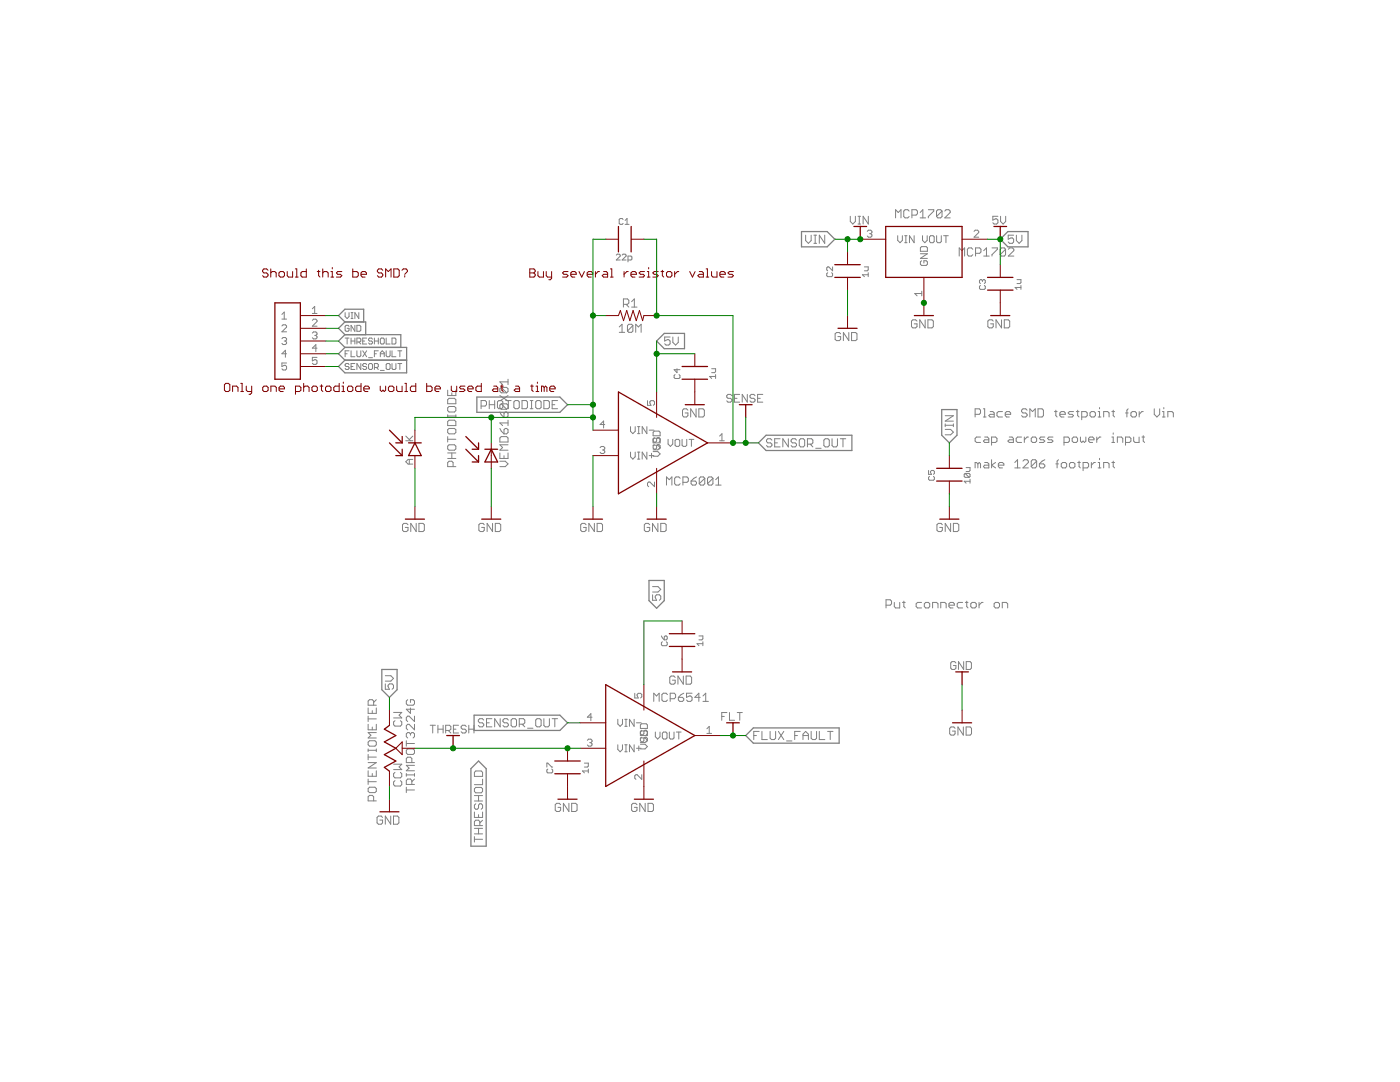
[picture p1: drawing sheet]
<?xml version="1.0" encoding="utf-8"?>
<!DOCTYPE eagle SYSTEM "eagle.dtd">
<eagle version="8.2.1">
<drawing>
<settings>
<setting alwaysvectorfont="yes"/>
<setting verticaltext="up"/>
</settings>
<grid distance="0.1" unitdist="inch" unit="inch" style="lines" multiple="1" display="no" altdistance="0.01" altunitdist="inch" altunit="inch"/>
<schematic xreflabel="%F%N/%S.%C%R" xrefpart="/%S.%C%R">
<libraries>
<library name="MICROCHIP">
<symbols>
<symbol name="OPAMP">
<wire x1="10.16" y1="0" x2="-7.62" y2="-10.16" width="0.254" layer="94"/>
<wire x1="-7.62" y1="-10.16" x2="-7.62" y2="10.16" width="0.254" layer="94"/>
<wire x1="-7.62" y1="10.16" x2="10.16" y2="0" width="0.254" layer="94"/>
<pin name="VIN-" x="-12.7" y="2.54" length="middle" direction="in"/>
<pin name="VIN+" x="-12.7" y="-2.54" length="middle" direction="in"/>
<pin name="VSS" x="0" y="-10.16" length="middle" direction="pwr" rot="R90"/>
<pin name="VOUT" x="15.24" y="0" length="middle" direction="out" rot="R180"/>
<pin name="VDD" x="0" y="10.16" length="middle" direction="pwr" rot="R270"/>
<text x="7.62" y="7.62" size="1.778" layer="95" font="vector" align="center">&gt;NAME</text>
</symbol>
<symbol name="VOLTAGE_REGULATOR_LDO">
<pin name="VIN" x="-12.7" y="2.54" length="middle" direction="pwr"/>
<pin name="VOUT" x="12.7" y="2.54" length="middle" direction="sup" rot="R180"/>
<pin name="GND" x="0" y="-10.16" length="middle" direction="pwr" rot="R90"/>
<wire x1="-7.62" y1="5.08" x2="7.62" y2="5.08" width="0.254" layer="94"/>
<wire x1="7.62" y1="5.08" x2="7.62" y2="-5.08" width="0.254" layer="94"/>
<wire x1="7.62" y1="-5.08" x2="-7.62" y2="-5.08" width="0.254" layer="94"/>
<wire x1="-7.62" y1="-5.08" x2="-7.62" y2="5.08" width="0.254" layer="94"/>
<text x="0" y="7.62" size="1.778" layer="95" font="vector" align="center">&gt;NAME</text>
<text x="12.7" y="0" size="1.778" layer="96" font="vector" align="center">&gt;VALUE</text>
</symbol>
</symbols>
<devicesets>
<deviceset name="MCP6001">
<gates>
<gate name="G$1" symbol="OPAMP" x="0" y="0"/>
</gates>
<devices>
<device name="MCP6001" package="SOT23(OT)">
<connects>
<connect gate="G$1" pin="VDD" pad="5"/>
<connect gate="G$1" pin="VIN+" pad="3"/>
<connect gate="G$1" pin="VIN-" pad="4"/>
<connect gate="G$1" pin="VOUT" pad="1"/>
<connect gate="G$1" pin="VSS" pad="2"/>
</connects>
<technologies>
<technology name="">
<attribute name="DIGIKEY" value="MCP3008T-I/SLCT-ND"/>
</technology>
</technologies>
</device>
</devices>
</deviceset>
<deviceset name="MCP1702">
<gates>
<gate name="G$1" symbol="VOLTAGE_REGULATOR_LDO" x="0" y="0"/>
</gates>
<devices>
<device name="" package="SOT23A(CB)">
<connects>
<connect gate="G$1" pin="GND" pad="1"/>
<connect gate="G$1" pin="VIN" pad="3"/>
<connect gate="G$1" pin="VOUT" pad="2"/>
</connects>
<technologies>
<technology name=""/>
</technologies>
</device>
</devices>
</deviceset>
<deviceset name="MCP6541">
<gates>
<gate name="G$1" symbol="OPAMP" x="0" y="0"/>
</gates>
<devices>
<device name="" package="SOT23(OT)">
<connects>
<connect gate="G$1" pin="VDD" pad="5"/>
<connect gate="G$1" pin="VIN+" pad="3"/>
<connect gate="G$1" pin="VIN-" pad="4"/>
<connect gate="G$1" pin="VOUT" pad="1"/>
<connect gate="G$1" pin="VSS" pad="2"/>
</connects>
<technologies>
<technology name=""/>
</technologies>
</device>
</devices>
</deviceset>
</devicesets>
</library>
<library name="Stackpole">
<symbols>
<symbol name="RESISTOR">
<wire x1="-2.54" y1="0" x2="-2.159" y2="1.016" width="0.1524" layer="94"/>
<wire x1="-2.159" y1="1.016" x2="-1.524" y2="-1.016" width="0.1524" layer="94"/>
<wire x1="-1.524" y1="-1.016" x2="-0.889" y2="1.016" width="0.1524" layer="94"/>
<wire x1="-0.889" y1="1.016" x2="-0.254" y2="-1.016" width="0.1524" layer="94"/>
<wire x1="-0.254" y1="-1.016" x2="0.381" y2="1.016" width="0.1524" layer="94"/>
<wire x1="0.381" y1="1.016" x2="1.016" y2="-1.016" width="0.1524" layer="94"/>
<wire x1="1.016" y1="-1.016" x2="1.651" y2="1.016" width="0.1524" layer="94"/>
<wire x1="1.651" y1="1.016" x2="2.286" y2="-1.016" width="0.1524" layer="94"/>
<wire x1="2.286" y1="-1.016" x2="2.54" y2="0" width="0.1524" layer="94"/>
<text x="0" y="2.5146" size="1.778" layer="95" align="center">&gt;NAME</text>
<text x="0" y="-2.54" size="1.778" layer="96" align="center">&gt;VALUE</text>
<pin name="2" x="5.08" y="0" visible="off" length="short" direction="pas" swaplevel="1" rot="R180"/>
<pin name="1" x="-5.08" y="0" visible="off" length="short" direction="pas" swaplevel="1"/>
</symbol>
</symbols>
<devicesets>
<deviceset name="RESISTOR" prefix="R" uservalue="yes">
<gates>
<gate name="G$1" symbol="RESISTOR" x="0" y="0"/>
</gates>
<devices>
<device name="0603" package="0603">
<connects>
<connect gate="G$1" pin="1" pad="1"/>
<connect gate="G$1" pin="2" pad="2"/>
</connects>
<technologies>
<technology name=""/>
</technologies>
</device>
<device name="1206" package="1206">
<connects>
<connect gate="G$1" pin="1" pad="1"/>
<connect gate="G$1" pin="2" pad="2"/>
</connects>
<technologies>
<technology name=""/>
</technologies>
</device>
<device name="0805" package="0805">
<connects>
<connect gate="G$1" pin="1" pad="1"/>
<connect gate="G$1" pin="2" pad="2"/>
</connects>
<technologies>
<technology name=""/>
</technologies>
</device>
</devices>
</deviceset>
</devicesets>
</library>
<library name="KEMET">
<symbols>
<symbol name="CAP">
<wire x1="2.54" y1="2.54" x2="2.54" y2="-2.54" width="0.254" layer="94"/>
<wire x1="0" y1="2.54" x2="0" y2="-2.54" width="0.254" layer="94"/>
<pin name="1" x="-2.54" y="0" visible="off" length="short"/>
<pin name="2" x="5.08" y="0" visible="off" length="short" rot="R180"/>
<text x="1.27" y="3.556" size="1.27" layer="95" font="vector" align="center">&gt;NAME</text>
<text x="1.27" y="-3.556" size="1.27" layer="96" font="vector" align="center">&gt;VALUE</text>
</symbol>
</symbols>
<devicesets>
<deviceset name="CAP" prefix="C" uservalue="yes">
<gates>
<gate name="G$1" symbol="CAP" x="0" y="0"/>
</gates>
<devices>
<device name="0603A" package="0603_A">
<connects>
<connect gate="G$1" pin="1" pad="1"/>
<connect gate="G$1" pin="2" pad="2"/>
</connects>
<technologies>
<technology name=""/>
</technologies>
</device>
<device name="0603B" package="0603_B">
<connects>
<connect gate="G$1" pin="1" pad="1"/>
<connect gate="G$1" pin="2" pad="2"/>
</connects>
<technologies>
<technology name=""/>
</technologies>
</device>
<device name="0603C" package="0603_C">
<connects>
<connect gate="G$1" pin="1" pad="1"/>
<connect gate="G$1" pin="2" pad="2"/>
</connects>
<technologies>
<technology name=""/>
</technologies>
</device>
<device name="805A" package="0805_A">
<connects>
<connect gate="G$1" pin="1" pad="1"/>
<connect gate="G$1" pin="2" pad="2"/>
</connects>
<technologies>
<technology name=""/>
</technologies>
</device>
<device name="805B" package="0805_B">
<connects>
<connect gate="G$1" pin="1" pad="1"/>
<connect gate="G$1" pin="2" pad="2"/>
</connects>
<technologies>
<technology name=""/>
</technologies>
</device>
<device name="0805C" package="0805_C">
<connects>
<connect gate="G$1" pin="1" pad="1"/>
<connect gate="G$1" pin="2" pad="2"/>
</connects>
<technologies>
<technology name=""/>
</technologies>
</device>
<device name="1206A" package="1206_A">
<connects>
<connect gate="G$1" pin="1" pad="1"/>
<connect gate="G$1" pin="2" pad="2"/>
</connects>
<technologies>
<technology name=""/>
</technologies>
</device>
</devices>
</deviceset>
</devicesets>
</library>
<library name="supply1">
<symbols>
<symbol name="GND">
<wire x1="-1.905" y1="0" x2="1.905" y2="0" width="0.254" layer="94"/>
<text x="-2.54" y="-2.54" size="1.778" layer="96">&gt;VALUE</text>
<pin name="GND" x="0" y="2.54" visible="off" length="short" direction="sup" rot="R270"/>
</symbol>
</symbols>
<devicesets>
<deviceset name="GND" prefix="GND">
<gates>
<gate name="1" symbol="GND" x="0" y="0"/>
</gates>
<devices>
<device name="">
<technologies>
<technology name=""/>
</technologies>
</device>
</devices>
</deviceset>
</devicesets>
</library>
<library name="Bourns">
<symbols>
<symbol name="POTENTIOMETER">
<wire x1="5.08" y1="0" x2="4.572" y2="0" width="0.1524" layer="94"/>
<wire x1="4.572" y1="0" x2="3.81" y2="-1.016" width="0.254" layer="94"/>
<wire x1="3.81" y1="-1.016" x2="2.54" y2="1.27" width="0.254" layer="94"/>
<wire x1="2.54" y1="1.27" x2="1.27" y2="-1.016" width="0.254" layer="94"/>
<wire x1="1.27" y1="-1.016" x2="0" y2="1.27" width="0.254" layer="94"/>
<wire x1="0" y1="1.27" x2="-1.27" y2="-1.016" width="0.254" layer="94"/>
<wire x1="-1.27" y1="-1.016" x2="-2.54" y2="1.27" width="0.254" layer="94"/>
<wire x1="-2.54" y1="1.27" x2="-3.81" y2="-1.016" width="0.254" layer="94"/>
<wire x1="-3.81" y1="-1.016" x2="-4.572" y2="0" width="0.254" layer="94"/>
<wire x1="-4.572" y1="0" x2="-5.08" y2="0" width="0.1524" layer="94"/>
<wire x1="0" y1="1.27" x2="-1.27" y2="2.54" width="0.2032" layer="94"/>
<wire x1="1.27" y1="2.54" x2="0" y2="1.27" width="0.2032" layer="94"/>
<wire x1="-1.27" y1="2.54" x2="1.27" y2="2.54" width="0.2032" layer="94"/>
<text x="10.16" y="5.08" size="1.778" layer="95" rot="R180">&gt;NAME</text>
<text x="10.16" y="-2.54" size="1.778" layer="95" rot="R180">&gt;VALUE</text>
<pin name="CW" x="7.62" y="0" visible="off" length="short" direction="pas" swaplevel="1" rot="R180"/>
<pin name="CCW" x="-7.62" y="0" visible="off" length="short" direction="pas" swaplevel="1"/>
<pin name="WIPER" x="0" y="5.08" visible="off" length="short" direction="pas" rot="R270"/>
<text x="-7.62" y="2.54" size="1.778" layer="97" align="top-left">CCW</text>
<text x="7.62" y="2.54" size="1.778" layer="97" align="top-right">CW</text>
</symbol>
</symbols>
<devicesets>
<deviceset name="POTENTIOMETER">
<gates>
<gate name="G$1" symbol="POTENTIOMETER" x="0" y="0"/>
</gates>
<devices>
<device name="" package="3224G">
<connects>
<connect gate="G$1" pin="CCW" pad="1"/>
<connect gate="G$1" pin="CW" pad="3"/>
<connect gate="G$1" pin="WIPER" pad="2"/>
</connects>
<technologies>
<technology name=""/>
</technologies>
</device>
</devices>
</deviceset>
</devicesets>
</library>
<library name="VISHAY">
<symbols>
<symbol name="PHOTODIODE">
<wire x1="1.27" y1="-1.27" x2="0" y2="1.27" width="0.254" layer="94"/>
<wire x1="0" y1="1.27" x2="-1.27" y2="-1.27" width="0.254" layer="94"/>
<wire x1="-1.27" y1="1.27" x2="0" y2="1.27" width="0.254" layer="94"/>
<wire x1="-1.27" y1="-1.27" x2="1.27" y2="-1.27" width="0.254" layer="94"/>
<wire x1="0" y1="1.27" x2="1.27" y2="1.27" width="0.254" layer="94"/>
<text x="-6.985" y="-2.286" size="1.778" layer="95" rot="R90">&gt;NAME</text>
<text x="3.429" y="-2.286" size="1.778" layer="96" rot="R90">&gt;VALUE</text>
<pin name="A" x="0" y="-2.54" visible="off" length="short" direction="pas" rot="R90"/>
<pin name="C" x="0" y="2.54" visible="off" length="short" direction="pas" rot="R270"/>
<wire x1="-5.08" y1="1.27" x2="-2.54" y2="-1.27" width="0.254" layer="94"/>
<wire x1="-2.54" y1="-1.27" x2="-2.54" y2="0" width="0.254" layer="94"/>
<wire x1="-2.54" y1="-1.27" x2="-3.81" y2="-1.27" width="0.254" layer="94"/>
<wire x1="-5.08" y1="3.81" x2="-2.54" y2="1.27" width="0.254" layer="94"/>
<wire x1="-2.54" y1="1.27" x2="-2.54" y2="2.54" width="0.254" layer="94"/>
<wire x1="-2.54" y1="1.27" x2="-3.81" y2="1.27" width="0.254" layer="94"/>
</symbol>
</symbols>
<devicesets>
<deviceset name="VEMD6160X01">
<gates>
<gate name="G$1" symbol="PHOTODIODE" x="0" y="0"/>
</gates>
<devices>
<device name="" package="VEMD6160X01">
<connects>
<connect gate="G$1" pin="A" pad="A1"/>
<connect gate="G$1" pin="C" pad="K"/>
</connects>
<technologies>
<technology name=""/>
</technologies>
</device>
</devices>
</deviceset>
</devicesets>
</library>
<library name="Keystone">
<symbols>
<symbol name="TEST_POINT">
<pin name="P$1" x="0" y="0" visible="off" length="point" rot="R270"/>
<wire x1="0" y1="0" x2="0" y2="2.54" width="0.254" layer="94"/>
<wire x1="0" y1="2.54" x2="-1.27" y2="2.54" width="0.254" layer="94"/>
<wire x1="0" y1="2.54" x2="1.27" y2="2.54" width="0.254" layer="94"/>
<text x="0" y="3.81" size="1.6764" layer="95" font="vector" align="center">&gt;NAME</text>
</symbol>
</symbols>
<devicesets>
<deviceset name="TEST_POINT">
<gates>
<gate name="G$1" symbol="TEST_POINT" x="0" y="-2.54"/>
</gates>
<devices>
<device name="MINIATURE" package="PLATED_HOLE_1.02MM">
<connects>
<connect gate="G$1" pin="P$1" pad="1"/>
</connects>
<technologies>
<technology name=""/>
</technologies>
</device>
<device name="MULTIPURPOSE" package="PLATED_HOLE_1.6MM">
<connects>
<connect gate="G$1" pin="P$1" pad="1"/>
</connects>
<technologies>
<technology name=""/>
</technologies>
</device>
<device name="" package="5016">
<connects>
<connect gate="G$1" pin="P$1" pad="P$1"/>
</connects>
<technologies>
<technology name=""/>
</technologies>
</device>
<device name="5015" package="5015">
<connects>
<connect gate="G$1" pin="P$1" pad="1"/>
</connects>
<technologies>
<technology name=""/>
</technologies>
</device>
</devices>
</deviceset>
</devicesets>
</library>
<library name="OST">
<symbols>
<symbol name="M05">
<wire x1="0" y1="7.62" x2="0" y2="-7.62" width="0.254" layer="94"/>
<wire x1="0" y1="-7.62" x2="-5.08" y2="-7.62" width="0.254" layer="94"/>
<wire x1="-5.08" y1="-7.62" x2="-5.08" y2="7.62" width="0.254" layer="94"/>
<wire x1="-5.08" y1="7.62" x2="0" y2="7.62" width="0.254" layer="94"/>
<pin name="3" x="5.08" y="0" length="middle" swaplevel="1" rot="R180"/>
<pin name="2" x="5.08" y="2.54" length="middle" swaplevel="1" rot="R180"/>
<pin name="1" x="5.08" y="5.08" length="middle" swaplevel="1" rot="R180"/>
<pin name="4" x="5.08" y="-2.54" length="middle" swaplevel="1" rot="R180"/>
<pin name="5" x="5.08" y="-5.08" length="middle" swaplevel="1" rot="R180"/>
</symbol>
</symbols>
<devicesets>
<deviceset name="M05">
<gates>
<gate name="G$1" symbol="M05" x="0" y="0"/>
</gates>
<devices>
<device name="OSTVN05" package="OSTVN05">
<connects>
<connect gate="G$1" pin="1" pad="1"/>
<connect gate="G$1" pin="2" pad="2"/>
<connect gate="G$1" pin="3" pad="3"/>
<connect gate="G$1" pin="4" pad="4"/>
<connect gate="G$1" pin="5" pad="5"/>
</connects>
<technologies>
<technology name=""/>
</technologies>
</device>
</devices>
</deviceset>
</devicesets>
</library>
<library name="LITEON">
<symbols>
<symbol name="PHOTODIODE">
<pin name="A" x="0" y="-5.08" visible="pad" length="short" direction="pwr" rot="R90"/>
<pin name="C" x="0" y="2.54" visible="pad" length="short" direction="pwr" rot="R270"/>
<wire x1="0" y1="0" x2="-1.27" y2="-2.54" width="0.254" layer="94"/>
<wire x1="-1.27" y1="-2.54" x2="1.27" y2="-2.54" width="0.254" layer="94"/>
<wire x1="1.27" y1="-2.54" x2="0" y2="0" width="0.254" layer="94"/>
<wire x1="0" y1="0" x2="-1.27" y2="0" width="0.254" layer="94"/>
<wire x1="0" y1="0" x2="1.27" y2="0" width="0.254" layer="94"/>
<wire x1="-5.08" y1="0" x2="-2.54" y2="-2.54" width="0.254" layer="94"/>
<wire x1="-2.54" y1="-2.54" x2="-2.54" y2="-1.27" width="0.254" layer="94"/>
<wire x1="-2.54" y1="-2.54" x2="-3.81" y2="-2.54" width="0.254" layer="94"/>
<wire x1="-5.08" y1="2.54" x2="-2.54" y2="0" width="0.254" layer="94"/>
<wire x1="-2.54" y1="0" x2="-2.54" y2="1.27" width="0.254" layer="94"/>
<wire x1="-2.54" y1="0" x2="-3.81" y2="0" width="0.254" layer="94"/>
</symbol>
</symbols>
<devicesets>
<deviceset name="PHOTODIODE">
<gates>
<gate name="G$1" symbol="PHOTODIODE" x="0" y="0"/>
</gates>
<devices>
<device name="" package="LTR-516AD">
<connects>
<connect gate="G$1" pin="A" pad="A"/>
<connect gate="G$1" pin="C" pad="K"/>
</connects>
<technologies>
<technology name=""/>
</technologies>
</device>
</devices>
</deviceset>
</devicesets>
</library>
</libraries>
<attributes>
</attributes>
<variantdefs>
</variantdefs>
<classes>
<class number="0" name="default" width="0" drill="0">
</class>
<class number="1" name="power" width="0.3" drill="0">
</class>
</classes>
<parts>
<part name="MCP6001" library="MICROCHIP" deviceset="MCP6001" device="MCP6001"/>
<part name="R1" library="Stackpole" deviceset="RESISTOR" device="1206" value="10M"/>
<part name="C1" library="KEMET" deviceset="CAP" device="0805C" value="22p"/>
<part name="GND1" library="supply1" deviceset="GND" device=""/>
<part name="GND2" library="supply1" deviceset="GND" device=""/>
<part name="MCP1702" library="MICROCHIP" deviceset="MCP1702" device=""/>
<part name="GND3" library="supply1" deviceset="GND" device=""/>
<part name="C2" library="KEMET" deviceset="CAP" device="0805C" value="1u"/>
<part name="C3" library="KEMET" deviceset="CAP" device="805B" value="1u"/>
<part name="GND5" library="supply1" deviceset="GND" device=""/>
<part name="C4" library="KEMET" deviceset="CAP" device="805B" value="1u"/>
<part name="GND6" library="supply1" deviceset="GND" device=""/>
<part name="C5" library="KEMET" deviceset="CAP" device="1206A" value="10u"/>
<part name="GND7" library="supply1" deviceset="GND" device=""/>
<part name="MCP6541" library="MICROCHIP" deviceset="MCP6541" device=""/>
<part name="C6" library="KEMET" deviceset="CAP" device="805B" value="1u"/>
<part name="GND8" library="supply1" deviceset="GND" device=""/>
<part name="GND9" library="supply1" deviceset="GND" device=""/>
<part name="C7" library="KEMET" deviceset="CAP" device="805B" value="1u"/>
<part name="GND10" library="supply1" deviceset="GND" device=""/>
<part name="TRIMPOT3224G" library="Bourns" deviceset="POTENTIOMETER" device=""/>
<part name="GND11" library="supply1" deviceset="GND" device=""/>
<part name="PHOTODIODE" library="VISHAY" deviceset="VEMD6160X01" device=""/>
<part name="GND12" library="supply1" deviceset="GND" device=""/>
<part name="5V" library="Keystone" deviceset="TEST_POINT" device="5015" value="TEST_POINT5015"/>
<part name="U$1" library="OST" deviceset="M05" device="OSTVN05"/>
<part name="U$2" library="LITEON" deviceset="PHOTODIODE" device=""/>
<part name="GND13" library="supply1" deviceset="GND" device=""/>
<part name="GND4" library="supply1" deviceset="GND" device=""/>
<part name="THRESH" library="Keystone" deviceset="TEST_POINT" device="5015" value="TEST_POINT5015"/>
<part name="GND" library="Keystone" deviceset="TEST_POINT" device="5015" value="TEST_POINT5015"/>
<part name="GND14" library="supply1" deviceset="GND" device=""/>
<part name="VIN" library="Keystone" deviceset="TEST_POINT" device="5015" value="TEST_POINT5015"/>
<part name="FLT" library="Keystone" deviceset="TEST_POINT" device="5015" value="TEST_POINT5015"/>
<part name="SENSE" library="Keystone" deviceset="TEST_POINT" device="5015" value="TEST_POINT5015"/>
</parts>
<sheets>
<sheet>
<plain>
<text x="119.38" y="10.16" size="1.778" layer="97">Put connector on</text>
<text x="137.16" y="43.18" size="1.778" layer="97">cap across power input</text>
<text x="137.16" y="38.1" size="1.778" layer="97">make 1206 footprint</text>
<text x="137.16" y="48.26" size="1.778" layer="97">Place SMD testpoint for Vin</text>
<text x="-12.7" y="53.34" size="1.778" layer="94">Only one photodiode would be used at a time</text>
<text x="48.26" y="76.2" size="1.778" layer="94">Buy several resistor values</text>
<text x="-5.08" y="76.2" size="1.778" layer="94">Should this be SMD?</text>
</plain>
<instances>
<instance part="MCP6001" gate="G$1" x="73.66" y="43.18" smashed="yes">
<attribute name="NAME" x="81.28" y="35.56" size="1.778" layer="95" font="vector" align="center"/>
</instance>
<instance part="R1" gate="G$1" x="68.58" y="68.58"/>
<instance part="C1" gate="G$1" x="66.04" y="83.82"/>
<instance part="GND1" gate="1" x="73.66" y="27.94"/>
<instance part="GND2" gate="1" x="60.96" y="27.94"/>
<instance part="MCP1702" gate="G$1" x="127" y="81.28"/>
<instance part="GND3" gate="1" x="127" y="68.58"/>
<instance part="C2" gate="G$1" x="111.76" y="76.2" rot="R90"/>
<instance part="C3" gate="G$1" x="142.24" y="73.66" rot="R90"/>
<instance part="GND5" gate="1" x="142.24" y="68.58"/>
<instance part="C4" gate="G$1" x="81.28" y="55.88" rot="R90"/>
<instance part="GND6" gate="1" x="81.28" y="50.8"/>
<instance part="C5" gate="G$1" x="132.08" y="35.56" rot="R90"/>
<instance part="GND7" gate="1" x="132.08" y="27.94"/>
<instance part="MCP6541" gate="G$1" x="71.12" y="-15.24"/>
<instance part="C6" gate="G$1" x="78.74" y="2.54" rot="R90"/>
<instance part="GND8" gate="1" x="78.74" y="-2.54"/>
<instance part="GND9" gate="1" x="71.12" y="-27.94"/>
<instance part="C7" gate="G$1" x="55.88" y="-22.86" rot="R90"/>
<instance part="GND10" gate="1" x="55.88" y="-27.94"/>
<instance part="TRIMPOT3224G" gate="G$1" x="20.32" y="-17.78" rot="MR90"/>
<instance part="GND11" gate="1" x="20.32" y="-30.48"/>
<instance part="PHOTODIODE" gate="G$1" x="40.64" y="40.64"/>
<instance part="GND12" gate="1" x="40.64" y="27.94"/>
<instance part="5V" gate="G$1" x="142.24" y="83.82"/>
<instance part="U$1" gate="G$1" x="2.54" y="63.5"/>
<instance part="U$2" gate="G$1" x="25.4" y="43.18"/>
<instance part="GND13" gate="1" x="25.4" y="27.94"/>
<instance part="GND4" gate="1" x="111.76" y="66.04"/>
<instance part="THRESH" gate="G$1" x="33.02" y="-17.78"/>
<instance part="GND" gate="G$1" x="134.62" y="-5.08"/>
<instance part="GND14" gate="1" x="134.62" y="-12.7"/>
<instance part="VIN" gate="G$1" x="114.3" y="83.82"/>
<instance part="FLT" gate="G$1" x="88.9" y="-15.24"/>
<instance part="SENSE" gate="G$1" x="91.44" y="48.26"/>
</instances>
<busses>
</busses>
<nets>
<net name="PHOTODIODE" class="0">
<segment>
<pinref part="R1" gate="G$1" pin="1"/>
<pinref part="MCP6001" gate="G$1" pin="VIN-"/>
<wire x1="63.5" y1="68.58" x2="60.96" y2="68.58" width="0.1524" layer="91"/>
<wire x1="60.96" y1="68.58" x2="60.96" y2="50.8" width="0.1524" layer="91"/>
<pinref part="C1" gate="G$1" pin="1"/>
<wire x1="60.96" y1="50.8" x2="60.96" y2="48.26" width="0.1524" layer="91"/>
<wire x1="60.96" y1="48.26" x2="60.96" y2="45.72" width="0.1524" layer="91"/>
<wire x1="63.5" y1="83.82" x2="60.96" y2="83.82" width="0.1524" layer="91"/>
<wire x1="60.96" y1="83.82" x2="60.96" y2="68.58" width="0.1524" layer="91"/>
<junction x="60.96" y="68.58"/>
<wire x1="60.96" y1="50.8" x2="55.88" y2="50.8" width="0.1524" layer="91"/>
<junction x="60.96" y="50.8"/>
<label x="55.88" y="50.8" size="1.778" layer="95" rot="R180" xref="yes"/>
<pinref part="PHOTODIODE" gate="G$1" pin="C"/>
<wire x1="40.64" y1="43.18" x2="40.64" y2="48.26" width="0.1524" layer="91"/>
<wire x1="40.64" y1="48.26" x2="60.96" y2="48.26" width="0.1524" layer="91"/>
<junction x="60.96" y="48.26"/>
<pinref part="U$2" gate="G$1" pin="C"/>
<wire x1="25.4" y1="45.72" x2="25.4" y2="48.26" width="0.1524" layer="91"/>
<wire x1="25.4" y1="48.26" x2="40.64" y2="48.26" width="0.1524" layer="91"/>
<junction x="40.64" y="48.26"/>
</segment>
</net>
<net name="SENSOR_OUT" class="0">
<segment>
<pinref part="R1" gate="G$1" pin="2"/>
<pinref part="MCP6001" gate="G$1" pin="VOUT"/>
<wire x1="73.66" y1="68.58" x2="88.9" y2="68.58" width="0.1524" layer="91"/>
<wire x1="88.9" y1="68.58" x2="88.9" y2="43.18" width="0.1524" layer="91"/>
<pinref part="C1" gate="G$1" pin="2"/>
<wire x1="71.12" y1="83.82" x2="73.66" y2="83.82" width="0.1524" layer="91"/>
<wire x1="73.66" y1="83.82" x2="73.66" y2="68.58" width="0.1524" layer="91"/>
<junction x="73.66" y="68.58"/>
<wire x1="88.9" y1="43.18" x2="91.44" y2="43.18" width="0.1524" layer="91"/>
<junction x="88.9" y="43.18"/>
<label x="93.98" y="43.18" size="1.778" layer="95" xref="yes"/>
<junction x="91.44" y="43.18"/>
<wire x1="91.44" y1="43.18" x2="93.98" y2="43.18" width="0.1524" layer="91"/>
<pinref part="SENSE" gate="G$1" pin="P$1"/>
<wire x1="91.44" y1="48.26" x2="91.44" y2="43.18" width="0.1524" layer="91"/>
</segment>
<segment>
<pinref part="MCP6541" gate="G$1" pin="VIN-"/>
<wire x1="58.42" y1="-12.7" x2="55.88" y2="-12.7" width="0.1524" layer="91"/>
<label x="55.88" y="-12.7" size="1.778" layer="95" rot="R180" xref="yes"/>
</segment>
<segment>
<pinref part="U$1" gate="G$1" pin="5"/>
<wire x1="7.62" y1="58.42" x2="10.16" y2="58.42" width="0.1524" layer="91"/>
<label x="10.16" y="58.42" size="1.27" layer="95" xref="yes"/>
</segment>
</net>
<net name="5V" class="1">
<segment>
<pinref part="MCP6001" gate="G$1" pin="VDD"/>
<wire x1="73.66" y1="53.34" x2="73.66" y2="60.96" width="0.1524" layer="91"/>
<label x="73.66" y="63.5" size="1.778" layer="95" xref="yes"/>
<pinref part="C4" gate="G$1" pin="2"/>
<wire x1="73.66" y1="60.96" x2="73.66" y2="63.5" width="0.1524" layer="91"/>
<wire x1="81.28" y1="60.96" x2="73.66" y2="60.96" width="0.1524" layer="91"/>
<junction x="73.66" y="60.96"/>
</segment>
<segment>
<pinref part="MCP1702" gate="G$1" pin="VOUT"/>
<wire x1="139.7" y1="83.82" x2="142.24" y2="83.82" width="0.1524" layer="91"/>
<label x="142.24" y="83.82" size="1.778" layer="95" xref="yes"/>
<pinref part="C3" gate="G$1" pin="2"/>
<wire x1="142.24" y1="78.74" x2="142.24" y2="83.82" width="0.1524" layer="91"/>
<pinref part="5V" gate="G$1" pin="P$1"/>
<junction x="142.24" y="83.82"/>
</segment>
<segment>
<pinref part="C6" gate="G$1" pin="2"/>
<pinref part="MCP6541" gate="G$1" pin="VDD"/>
<wire x1="78.74" y1="7.62" x2="71.12" y2="7.62" width="0.1524" layer="91"/>
<wire x1="71.12" y1="7.62" x2="71.12" y2="-5.08" width="0.1524" layer="91"/>
<label x="73.66" y="10.16" size="1.778" layer="95" rot="R90" xref="yes"/>
</segment>
<segment>
<pinref part="TRIMPOT3224G" gate="G$1" pin="CW"/>
<wire x1="20.32" y1="-10.16" x2="20.32" y2="-7.62" width="0.1524" layer="91"/>
<label x="20.32" y="-7.62" size="1.778" layer="95" rot="R90" xref="yes"/>
</segment>
</net>
<net name="GND" class="1">
<segment>
<pinref part="MCP6001" gate="G$1" pin="VSS"/>
<pinref part="GND1" gate="1" pin="GND"/>
<wire x1="73.66" y1="30.48" x2="73.66" y2="33.02" width="0.1524" layer="91"/>
</segment>
<segment>
<pinref part="MCP6001" gate="G$1" pin="VIN+"/>
<wire x1="60.96" y1="40.64" x2="60.96" y2="30.48" width="0.1524" layer="91"/>
<pinref part="GND2" gate="1" pin="GND"/>
</segment>
<segment>
<pinref part="MCP1702" gate="G$1" pin="GND"/>
<pinref part="GND3" gate="1" pin="GND"/>
<junction x="127" y="71.12"/>
</segment>
<segment>
<pinref part="C3" gate="G$1" pin="1"/>
<pinref part="GND5" gate="1" pin="GND"/>
</segment>
<segment>
<pinref part="C4" gate="G$1" pin="1"/>
<pinref part="GND6" gate="1" pin="GND"/>
</segment>
<segment>
<pinref part="C5" gate="G$1" pin="1"/>
<pinref part="GND7" gate="1" pin="GND"/>
<wire x1="132.08" y1="30.48" x2="132.08" y2="33.02" width="0.1524" layer="91"/>
</segment>
<segment>
<pinref part="C6" gate="G$1" pin="1"/>
<pinref part="GND8" gate="1" pin="GND"/>
</segment>
<segment>
<pinref part="MCP6541" gate="G$1" pin="VSS"/>
<pinref part="GND9" gate="1" pin="GND"/>
</segment>
<segment>
<pinref part="C7" gate="G$1" pin="1"/>
<pinref part="GND10" gate="1" pin="GND"/>
</segment>
<segment>
<pinref part="TRIMPOT3224G" gate="G$1" pin="CCW"/>
<wire x1="20.32" y1="-25.4" x2="20.32" y2="-27.94" width="0.1524" layer="91"/>
<pinref part="GND11" gate="1" pin="GND"/>
</segment>
<segment>
<pinref part="PHOTODIODE" gate="G$1" pin="A"/>
<pinref part="GND12" gate="1" pin="GND"/>
<wire x1="40.64" y1="30.48" x2="40.64" y2="38.1" width="0.1524" layer="91"/>
</segment>
<segment>
<pinref part="U$1" gate="G$1" pin="2"/>
<wire x1="7.62" y1="66.04" x2="10.16" y2="66.04" width="0.1524" layer="91"/>
<label x="10.16" y="66.04" size="1.27" layer="95" xref="yes"/>
</segment>
<segment>
<pinref part="GND13" gate="1" pin="GND"/>
<pinref part="U$2" gate="G$1" pin="A"/>
<wire x1="25.4" y1="30.48" x2="25.4" y2="38.1" width="0.1524" layer="91"/>
</segment>
<segment>
<pinref part="C2" gate="G$1" pin="1"/>
<wire x1="111.76" y1="68.58" x2="111.76" y2="73.66" width="0.1524" layer="91"/>
<pinref part="GND4" gate="1" pin="GND"/>
</segment>
<segment>
<pinref part="GND" gate="G$1" pin="P$1"/>
<pinref part="GND14" gate="1" pin="GND"/>
<wire x1="134.62" y1="-10.16" x2="134.62" y2="-5.08" width="0.1524" layer="91"/>
</segment>
</net>
<net name="VIN" class="1">
<segment>
<pinref part="MCP1702" gate="G$1" pin="VIN"/>
<label x="109.22" y="83.82" size="1.778" layer="95" rot="R180" xref="yes"/>
<pinref part="C2" gate="G$1" pin="2"/>
<wire x1="114.3" y1="83.82" x2="111.76" y2="83.82" width="0.1524" layer="91"/>
<wire x1="111.76" y1="83.82" x2="109.22" y2="83.82" width="0.1524" layer="91"/>
<wire x1="111.76" y1="81.28" x2="111.76" y2="83.82" width="0.1524" layer="91"/>
<junction x="111.76" y="83.82"/>
<pinref part="VIN" gate="G$1" pin="P$1"/>
<junction x="114.3" y="83.82"/>
</segment>
<segment>
<wire x1="132.08" y1="43.18" x2="132.08" y2="40.64" width="0.1524" layer="91"/>
<pinref part="C5" gate="G$1" pin="2"/>
<label x="132.08" y="43.18" size="1.778" layer="95" rot="R90" xref="yes"/>
</segment>
<segment>
<pinref part="U$1" gate="G$1" pin="1"/>
<wire x1="7.62" y1="68.58" x2="10.16" y2="68.58" width="0.1524" layer="91"/>
<label x="10.16" y="68.58" size="1.27" layer="95" xref="yes"/>
</segment>
</net>
<net name="FLUX_FAULT" class="0">
<segment>
<pinref part="MCP6541" gate="G$1" pin="VOUT"/>
<label x="91.44" y="-15.24" size="1.778" layer="95" xref="yes"/>
<wire x1="86.36" y1="-15.24" x2="88.9" y2="-15.24" width="0.1524" layer="91"/>
<pinref part="FLT" gate="G$1" pin="P$1"/>
<wire x1="88.9" y1="-15.24" x2="91.44" y2="-15.24" width="0.1524" layer="91"/>
<junction x="88.9" y="-15.24"/>
</segment>
<segment>
<pinref part="U$1" gate="G$1" pin="4"/>
<wire x1="7.62" y1="60.96" x2="10.16" y2="60.96" width="0.1524" layer="91"/>
<label x="10.16" y="60.96" size="1.27" layer="95" xref="yes"/>
</segment>
</net>
<net name="THRESHOLD" class="0">
<segment>
<pinref part="MCP6541" gate="G$1" pin="VIN+"/>
<wire x1="58.42" y1="-17.78" x2="55.88" y2="-17.78" width="0.1524" layer="91"/>
<label x="38.1" y="-20.32" size="1.778" layer="95" rot="R270" xref="yes"/>
<pinref part="C7" gate="G$1" pin="2"/>
<junction x="55.88" y="-17.78"/>
<pinref part="TRIMPOT3224G" gate="G$1" pin="WIPER"/>
<wire x1="25.4" y1="-17.78" x2="33.02" y2="-17.78" width="0.1524" layer="91"/>
<pinref part="THRESH" gate="G$1" pin="P$1"/>
<wire x1="33.02" y1="-17.78" x2="55.88" y2="-17.78" width="0.1524" layer="91"/>
<junction x="33.02" y="-17.78"/>
</segment>
<segment>
<pinref part="U$1" gate="G$1" pin="3"/>
<wire x1="7.62" y1="63.5" x2="10.16" y2="63.5" width="0.1524" layer="91"/>
<label x="10.16" y="63.5" size="1.27" layer="95" xref="yes"/>
</segment>
</net>
</nets>
</sheet>
</sheets>
</schematic>
</drawing>
</eagle>
